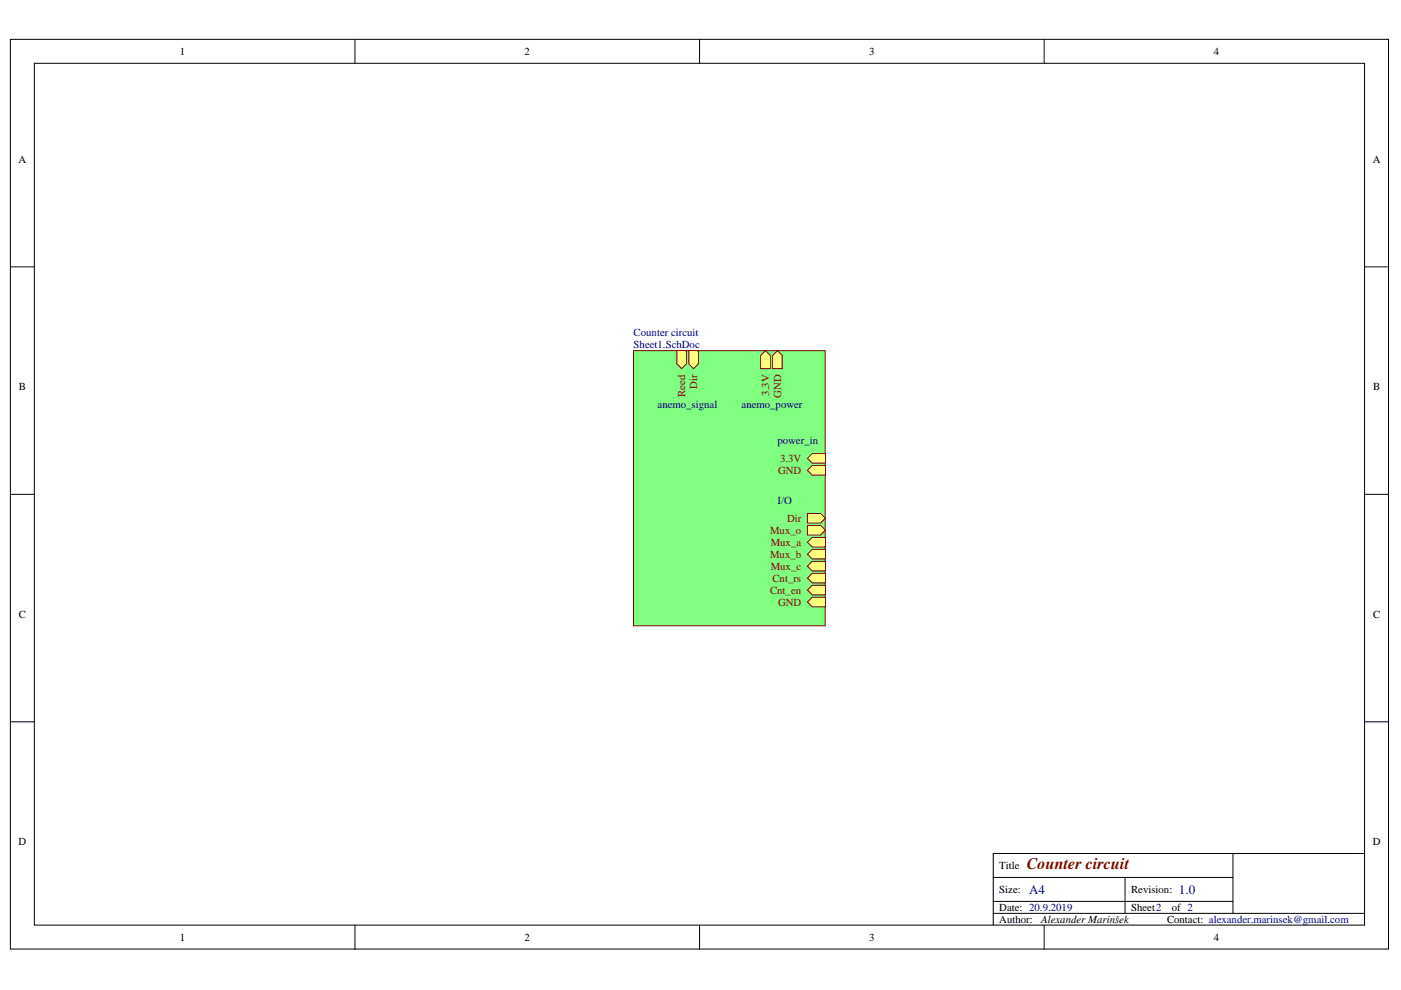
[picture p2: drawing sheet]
<svg xmlns="http://www.w3.org/2000/svg" width="297mm" height="210mm" viewBox="0 0 297 210" stroke-linecap="round" stroke-linejoin="round" font-family="sans-serif">
<g fill="#fff" stroke="#000" stroke-width=".21">
<path d="M2.2 8.3h292.2v192.9h-292.2z"/>
<path d="M7.3 13.4h282v182.7h-282z"/>
</g>
<g fill="none" stroke="#000" stroke-width=".21">
<path d="M75.3 8.3v5.1M148.3 8.3v5.1M221.4 8.3v5.1M2.2 56.6h5.1M289.4 56.6h5M2.2 104.8h5.1M289.4 104.8h5M2.2 153h5.1M289.4 153h5M75.3 196.2v5.1M148.3 196.2v5.1M210.6 186h50.8"/>
<path d="M210.6 193.7h78.8M210.6 191.1h50.8M221.4 196.2v5.1M238.5 186v7.7M286.8 181h-25.4v12.7M289.4 181h-78.8v15.2"/>
</g>
<path d="M134.3 74.3h40.7v58.4h-40.7z" fill="#80ff80" stroke="#800000" stroke-width=".21"/>
<path d="M171.2 117.5l1-1h2.8v2h-2.8z" fill-rule="evenodd" fill="#ffff80"/>
<path d="M171.2 117.5l1-1h2.8v2h-2.8z" fill="none" stroke="#800000" stroke-width=".21"/>
<path d="M171.2 111.4h2.8l1 1-1 1h-2.8z" fill-rule="evenodd" fill="#ffff80"/>
<path d="M171.2 111.4h2.8l1 1-1 1h-2.8z" fill="none" stroke="#800000" stroke-width=".21"/>
<path d="M171.2 108.9h2.8l1 1-1 1h-2.8z" fill-rule="evenodd" fill="#ffff80"/>
<path d="M171.2 108.9h2.8l1 1-1 1h-2.8z" fill="none" stroke="#800000" stroke-width=".21"/>
<path d="M163.8 75.4l1-1.1 1.1 1.1v2.8h-2.1z" fill-rule="evenodd" fill="#ffff80"/>
<path d="M163.8 75.4l1-1.1 1.1 1.1v2.8h-2.1z" fill="none" stroke="#800000" stroke-width=".21"/>
<path d="M146 74.3h2.1v2.8l-1 1.1-1.1-1.1z" fill-rule="evenodd" fill="#ffff80"/>
<path d="M146 74.3h2.1v2.8l-1 1.1-1.1-1.1z" fill="none" stroke="#800000" stroke-width=".21"/>
<path d="M171.2 97.2l1-1h2.8v2h-2.8z" fill-rule="evenodd" fill="#ffff80"/>
<path d="M171.2 97.2l1-1h2.8v2h-2.8z" fill="none" stroke="#800000" stroke-width=".21"/>
<path d="M143.5 74.3h2v2.8l-1 1.1-1-1.1z" fill-rule="evenodd" fill="#ffff80"/>
<path d="M143.5 74.3h2v2.8l-1 1.1-1-1.1z" fill="none" stroke="#800000" stroke-width=".21"/>
<path d="M171.2 122.6l1-1h2.8v2h-2.8z" fill-rule="evenodd" fill="#ffff80"/>
<path d="M171.2 122.6l1-1h2.8v2h-2.8z" fill="none" stroke="#800000" stroke-width=".21"/>
<path d="M161.3 75.4l1-1.1 1 1.1v2.8h-2z" fill-rule="evenodd" fill="#ffff80"/>
<path d="M161.3 75.4l1-1.1 1 1.1v2.8h-2z" fill="none" stroke="#800000" stroke-width=".21"/>
<path d="M171.2 125.1l1-1h2.8v2h-2.8z" fill-rule="evenodd" fill="#ffff80"/>
<path d="M171.2 125.1l1-1h2.8v2h-2.8z" fill="none" stroke="#800000" stroke-width=".21"/>
<path d="M171.2 115l1-1.1h2.8v2.1h-2.8z" fill-rule="evenodd" fill="#ffff80"/>
<path d="M171.2 115l1-1.1h2.8v2.1h-2.8z" fill="none" stroke="#800000" stroke-width=".21"/>
<path d="M171.2 99.7l1-1h2.8v2h-2.8z" fill-rule="evenodd" fill="#ffff80"/>
<path d="M171.2 99.7l1-1h2.8v2h-2.8z" fill="none" stroke="#800000" stroke-width=".21"/>
<path d="M171.2 120l1-1h2.8v2.1h-2.8z" fill-rule="evenodd" fill="#ffff80"/>
<path d="M171.2 120l1-1h2.8v2.1h-2.8z" fill="none" stroke="#800000" stroke-width=".21"/>
<path d="M171.2 127.7l1-1.1h2.8v2.1h-2.8z" fill-rule="evenodd" fill="#ffff80"/>
<path d="M171.2 127.7l1-1.1h2.8v2.1h-2.8z" fill="none" stroke="#800000" stroke-width=".21"/>
<text font-size="3.4" fill="#800000" x="217.7" y="184.3">Counter circuit</text>
<g font-size="2.7" fill="#000080">
<text x="218.2" y="189.5">A4</text>
<text x="250" y="189.5">1.0</text>
</g>
<g font-size="2.3">
<text x="38.1" y="11.7">1</text>
<text x="111.2" y="11.7">2</text>
<text x="184.3" y="11.7">3</text>
<text x="257.3" y="11.7">4</text>
<text x="3.9" y="34.5">A</text>
<text x="291.1" y="34.5">A</text>
<text x="4" y="82.7">B</text>
<text x="291.2" y="82.7">B</text>
<text x="4" y="131">C</text>
<text x="291.2" y="131">C</text>
<text x="3.9" y="179.2">D</text>
<text x="291.1" y="179.2">D</text>
<text x="211.9" y="184.3">Title</text>
<text x="211.9" y="189.4">Size:</text>
<text x="239.8" y="189.4">Revision:</text>
<text x="211.9" y="193.2">Date: 20.9.2019</text>
<text x="211.9" y="195.7">Author:</text>
<text x="220.7" y="195.7">Alexander Marinšek</text>
<text x="239.8" y="193.2">Sheet2</text>
<text x="247.4" y="195.7">Contact: alexander.marinsek@gmail.com</text>
<text x="248.4" y="193.2">of 2</text>
<text x="38.1" y="199.5">1</text>
<text x="111.2" y="199.5">2</text>
<text x="184.3" y="199.5">3</text>
<text x="257.3" y="199.5">4</text>
</g>
<g font-size="2.3" fill="#000080">
<text x="134.3" y="71.3">Counter circuit</text>
<text x="134.3" y="73.8">Sheet1.SchDoc</text>
<text x="139.4" y="86.5">anemo_signal</text>
<text x="157.2" y="86.5">anemo_power</text>
<text x="164.8" y="94.1">power_in</text>
<text x="164.8" y="106.9">I/O</text>
</g>
<g font-size="2.3" fill="#800000">
<text x="147.8" y="82.5" transform="rotate(-90 147.8 82.5)">Dir</text>
<text x="163.1" y="83.9" transform="rotate(-90 163.1 83.9)">3.3V</text>
<text x="145.3" y="84.1" transform="rotate(-90 145.3 84.1)">Reed</text>
<text x="165.6" y="84.4" transform="rotate(-90 165.6 84.4)">GND</text>
<text x="165" y="100.5">GND</text>
<text x="165.4" y="98">3.3V</text>
<text x="163.3" y="113.2">Mux_o</text>
<text x="166.9" y="110.7">Dir</text>
<text x="163.3" y="118.3">Mux_b</text>
<text x="163.4" y="115.7">Mux_a</text>
<text x="163.3" y="125.9">Cnt_en</text>
<text x="163.4" y="120.8">Mux_c</text>
<text x="163.8" y="123.3">Cnt_rs</text>
<text x="165" y="128.4">GND</text>
</g>
</svg>
